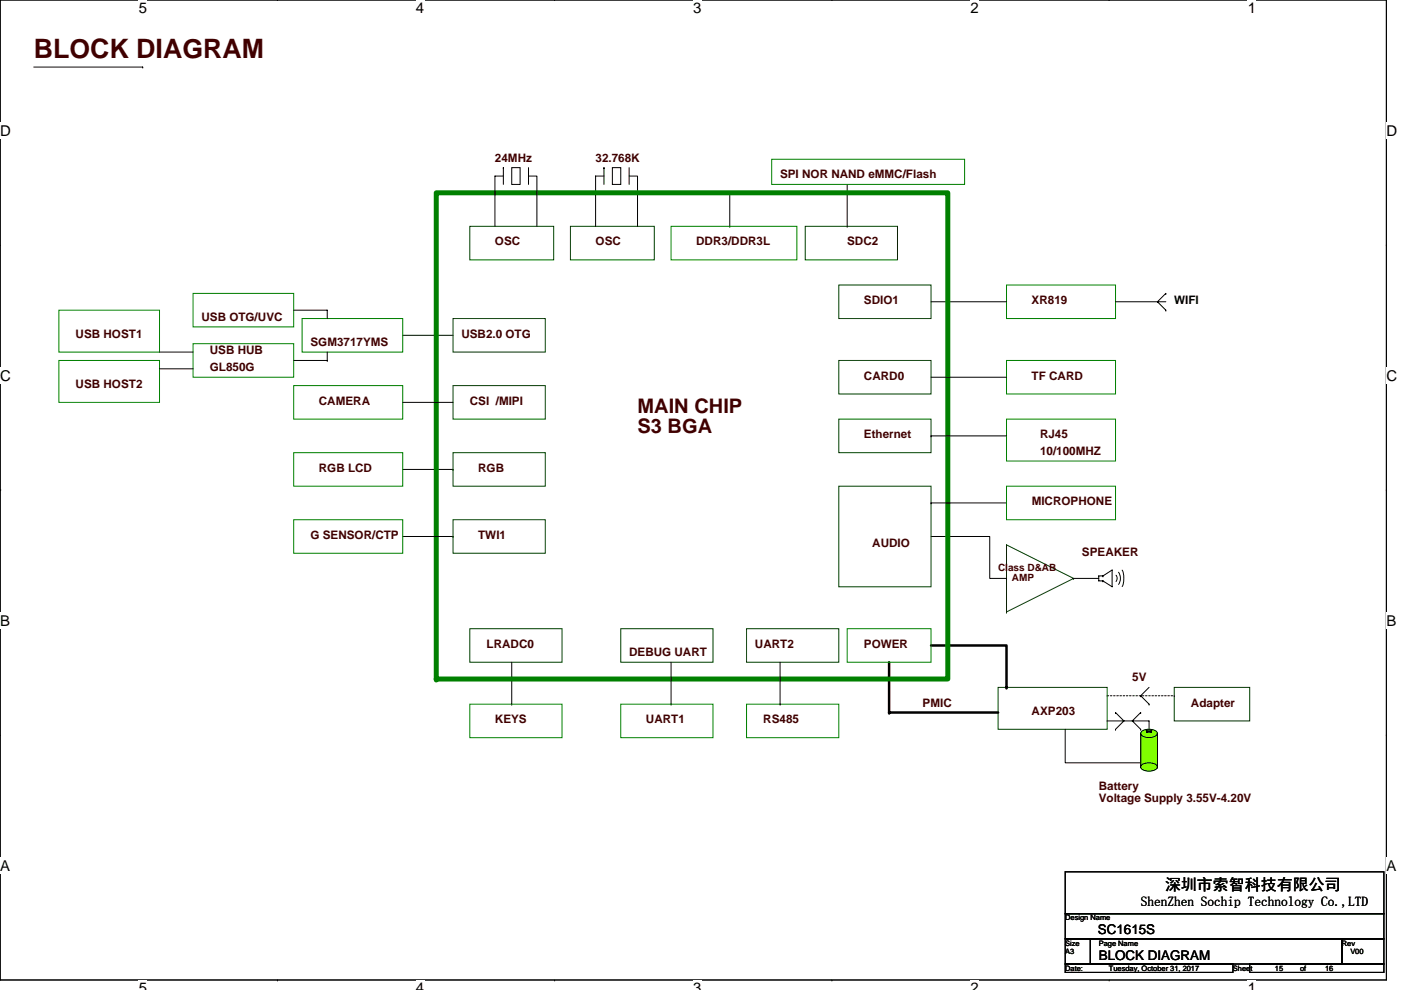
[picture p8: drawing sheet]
<svg xmlns="http://www.w3.org/2000/svg" width="297mm" height="210mm" viewBox="0 0 297 210" stroke-linecap="round" stroke-linejoin="round" font-family="sans-serif">
<path d="M0 0h293.9v207.9h-293.9z" fill="none" stroke="#000" stroke-width=".21"/>
<g fill="#fff">
<path d="M29.4 0h1.8v3.5h-1.8z"/>
<path d="M29.4 207.9h1.8v2h-1.8z"/>
</g>
<path d="M58.8 0h.1M58.8 207.9h.1" fill="none" stroke="#000" stroke-width=".21"/>
<g fill="#fff">
<path d="M88.2 0h1.8v3.5h-1.8z"/>
<path d="M88.2 207.9h1.8v2h-1.8z"/>
</g>
<path d="M117.6 0h.1M117.6 207.9h.1" fill="none" stroke="#000" stroke-width=".21"/>
<g fill="#fff">
<path d="M147 0h1.7v3.5h-1.7z"/>
<path d="M147 207.9h1.7v2h-1.7z"/>
</g>
<path d="M176.4 0h.1M176.4 207.9h.1" fill="none" stroke="#000" stroke-width=".21"/>
<g fill="#fff">
<path d="M205.8 0h1.7v3.5h-1.7z"/>
<path d="M205.8 207.9h1.7v2h-1.7z"/>
</g>
<path d="M235.2 0h.1M235.2 207.9h.1" fill="none" stroke="#000" stroke-width=".21"/>
<g fill="#fff">
<path d="M264.5 0h1.8v3.5h-1.8z"/>
<path d="M264.5 207.9h1.8v2h-1.8z"/>
<path d="M0 26h2.3v3.5h-2.3z"/>
<path d="M293.9 26h2.3v3.5h-2.3z"/>
<path d="M0 77.9h2.3v3.5h-2.3z"/>
<path d="M293.9 77.9h2.3v3.5h-2.3z"/>
</g>
<path d="M0 52h.1M293.9 52h.1" fill="none" stroke="#000" stroke-width=".21"/>
<g fill="#fff">
<path d="M0 129.9h2.1v3.5h-2.1z"/>
<path d="M293.9 129.9h2.1v3.5h-2.1z"/>
</g>
<path d="M0 103.9h.1M293.9 103.9h.1" fill="none" stroke="#000" stroke-width=".21"/>
<g fill="#fff">
<path d="M0 181.9h2.2v3.5h-2.2z"/>
<path d="M293.9 181.9h2.2v3.5h-2.2z"/>
</g>
<g fill="none" stroke="#000" stroke-width=".21">
<path d="M7.2 14.2h23.1M30.3 14.2h.1M106.7 35.6h.1M106.7 37.3h-1.8v10.7M106.7 35.6v3.5M108.5 35.6h1.8v3.5h-1.8zM112.1 35.6v3.5M112.1 37.3h1.7v10.7M128.1 35.6h.1M128.1 35.6v3.5M128.1 37.3h-1.8v10.7M129.8 35.6h1.8v3.5h-1.8z"/>
<path d="M133.4 35.6v3.5M133.4 37.3h1.8v10.7M179.6 39.1v8.9M154.7 48h.1M154.7 40.9v7.1M179.6 48h.1M33.8 78.2h7.1M33.8 74.7h7.1M62.3 65.8h7.1v1.8M62.3 76.5h7.1M69.4 76.5h.1M69.4 74.7v1.8"/>
<path d="M85.4 71.1h10.7M197.4 64h16M236.5 64h8.9M245.4 64h1.8M245.4 64l1.8 1.8M247.2 62.2h.1M247.2 65.8h.1M247.2 62.2l-1.8 1.8M85.4 85.3h10.7M85.4 99.6h10.7M96.1 99.6h.1M197.4 80h16"/>
<path d="M197.4 92.5h.1M197.4 92.5h16M85.4 113.8h10.7M96.1 113.8h.1M197.4 113.8h12.4v8.9h3.6M197.4 106.7h.1M197.4 106.7h16M213.4 122.7h.1M227.6 122.7h5.4M233.8 122.2l2-1.3v3.6l-2-1.3M233.8 123.2h.1M233.8 122.2h.1"/>
<path d="M233.8 122.2h-.8v1h.8M236.6 122l.3 .7-.3 .6M237.1 121.4a2.28 2.28 0 0 1 0 2.6M237.9 120.9a4.4 4.4 0 0 1 0 3.5M0 155.9h.1M108.5 149.4h.1M108.5 140.5v8.9M142.3 149.4h.1M142.3 140.5v8.9M165.4 149.4h.1M165.4 140.5v8.9M225.8 154.7v7.1h16"/>
<path d="M234.7 152.9h8.9v1.8M236.5 151.1h.1M236.5 154.7h.1M236.5 151.1l1.8 1.8-1.8 1.8M241.8 147.6h.1M241.8 151.1h.1M241.8 154.7h.1M241.8 155.6v7.1M241.8 147.6l1.8 1.8M241.8 151.1l-1.7 1.8 1.7 1.8M241.9 155.3a2.68 2.68 0 0 1 3.4 0l.1 .3a1.94 1.94 0 0 1-2.4 .8 1 1 0 0 1-1.1-1.1zM243.1 155v.4"/>
<path d="M243.2 154.9h.7l.2 .1-.5 .2-.4-.1zM243.2 155.3l.7-.1 .2 .2-.5 .2-.4-.1zM243.6 149.4h.1M243.6 145.8l-1.8 1.8M244.2 155v.4M245.4 155.6v7.1M293.9 155.9h.1M241.9 162.4a2.68 2.68 0 0 1 3.4 0l.1 .3a1.94 1.94 0 0 1-2.4 .8 1 1 0 0 1-1.1-1.1zM245.4 162.7h.1M225.8 199.1h5.4v5.4h-5.4zM225.8 184.9h67.6v8.9h-67.6zM225.8 193.8h67.6v5.3h-67.6z"/>
<path d="M231.2 199.1h53.3v5.4h-53.3zM284.5 199.1h8.9v5.4h-8.9zM225.8 204.5h35.6v1.7h-35.6zM265 204.5h28.4v1.7h-28.4z"/>
</g>
<g fill="none" stroke="#004000" stroke-width=".21">
<path d="M99.6 48h17.8v7.1h-17.8zM120.9 48h17.8v7.1h-17.8zM170.7 48h19.6v7.1h-19.6zM96.1 67.6h19.5v7.1h-19.5zM177.8 60.5h19.6v7.1h-19.6zM177.8 76.5h19.6v7.1h-19.6zM96.1 96h19.5v7.1h-19.5zM96.1 81.8h19.5v7.1h-19.5zM177.8 88.9h19.6v7.1h-19.6zM96.1 110.2h19.5v7.1h-19.5zM177.8 103.1h19.6v21.4h-19.6zM99.6 133.3h19.6v7.2h-19.6z"/>
<path d="M131.6 133.3h19.6v7.2h-19.6zM158.3 133.3h19.5v7.2h-19.5zM213.4 129.8h.1M227.6 122.7h.1M227.6 122.7l-14.2-7.1v14.2M227.6 122.7l-14.2 7.1M211.6 145.8h23.1v8.9h-23.1zM249 145.8h16v7.1h-16z"/>
</g>
<g fill="none" stroke="#008000" stroke-width=".21">
<path d="M163.6 33.8h40.9v5.3h-40.9zM142.3 48h26.6v7.1h-26.6zM12.5 65.8h21.3v8.9h-21.3zM12.5 76.5h21.3v8.8h-21.3zM40.9 62.2h21.4v7.1h-21.4zM40.9 72.9h21.4v7.1h-21.4zM64 67.6h21.4v7.1h-21.4zM213.4 60.5h23.1v7.1h-23.1zM213.4 76.5h23.1v7.1h-23.1zM62.3 96h23.1v7.1h-23.1zM62.3 81.8h23.1v7.1h-23.1zM213.4 88.9h23.1v8.9h-23.1z"/>
<path d="M62.3 110.2h23.1v7.1h-23.1zM213.4 103.1h23.1v7.1h-23.1zM179.6 133.3h17.8v7.2h-17.8zM99.6 149.4h19.6v7.1h-19.6zM131.6 149.4h19.6v7.1h-19.6zM158.3 149.4h19.5v7.1h-19.5z"/>
</g>
<path d="M234.7 147.6h14.3M249 147.6h.1" fill="none" stroke="#000" stroke-width=".21" stroke-dasharray=".3 .3"/>
<path d="M197.4 136.9h16v8.9M188.5 140.5v10.6M188.5 151.1h.1M188.5 151.1h23.1M213.4 145.8h.1" fill="none" stroke="#000" stroke-width=".53"/>
<g fill="#80ff00" stroke="#80ff00" stroke-width=".21">
<path d="M241.9 155.3a2.68 2.68 0 0 1 3.4 0l.1 .3a1.94 1.94 0 0 1-2.4 .8 1 1 0 0 1-1.1-1.1z" fill-rule="evenodd"/>
<path d="M241.9 162.4a2.68 2.68 0 0 1 3.4 0l.1 .3a1.94 1.94 0 0 1-2.4 .8 1 1 0 0 1-1.1-1.1z" fill-rule="evenodd"/>
<path d="M241.8 155.6v7.1h3.6v-7.1z" fill-rule="evenodd"/>
</g>
<path d="M92.5 40.9h108.5v103.1h-108.5zM92.5 144h.1" fill="none" stroke="#008000" stroke-width="1.1"/>
<text font-size="5.7" fill="#400000" x="7.2" y="12.3">BLOCK DIAGRAM</text>
<g font-size="4.3" fill="#400000">
<text x="135.2" y="87.5">MAIN CHIP</text>
<text x="135.2" y="91.9">S3 BGA</text>
</g>
<text font-size="3.4" x="247" y="188.7">深圳市索智科技有限公司</text>
<g font-size="3.2">
<text x="29.4" y="2.8">5</text>
<text x="88.2" y="2.8">4</text>
<text x="147" y="2.8">3</text>
<text x="205.8" y="2.8">2</text>
<text x="264.5" y="2.8">1</text>
<text x="0" y="28.8">D</text>
<text x="293.9" y="28.8">D</text>
<text x="0" y="80.8">C</text>
<text x="293.9" y="80.8">C</text>
<text x="0" y="132.7">B</text>
<text x="293.9" y="132.7">B</text>
<text x="0" y="184.7">A</text>
<text x="293.9" y="184.7">A</text>
<text x="29.4" y="210.7">5</text>
<text x="88.2" y="210.7">4</text>
<text x="147" y="210.7">3</text>
<text x="205.8" y="210.7">2</text>
<text x="264.5" y="210.7">1</text>
</g>
<g font-size="2.8">
<text x="241.8" y="192.2">ShenZhen Sochip Technology Co. ,,, LTD</text>
<text x="241.8" y="192.2">ShenZhen Sochip Technology Co.</text>
<text x="285.8" y="192.2">LTD</text>
<text x="232.8" y="198.1">SC1615S</text>
<text x="233" y="203.6">BLOCK DIAGRAM</text>
</g>
<g font-size="2.5" fill="#400000">
<text x="104.9" y="34.3">24MHz</text>
<text x="126.3" y="34.3">32.768K</text>
<text x="165.4" y="37.8">SPI NOR NAND eMMC/Flash</text>
<text x="104.9" y="52.1">OSC</text>
<text x="126.3" y="52.1">OSC</text>
<text x="147.6" y="52.1">DDR3/DDR3L</text>
<text x="179.6" y="52.1">SDC2</text>
<text x="183.2" y="64.5">SDIO1</text>
<text x="218.7" y="64.5">XR819</text>
<text x="16" y="71.6">USB HOST1</text>
<text x="42.7" y="68.1">USB OTG/UVC</text>
<text x="97.8" y="71.6">USB2.0 OTG</text>
<text x="44.5" y="75.2">USB HUB</text>
<text x="65.8" y="73.4">SGM3717YMS</text>
<text x="16" y="82.3">USB HOST2</text>
<text x="44.5" y="78.7">GL850G</text>
<text x="183.2" y="80.5">CARD0</text>
<text x="218.7" y="80.5">TF CARD</text>
<text x="67.6" y="85.9">CAMERA</text>
<text x="99.6" y="85.9">CSI /MIPI</text>
<text x="183.2" y="93">Ethernet</text>
<text x="220.5" y="93">RJ45</text>
<text x="67.6" y="100.1">RGB LCD</text>
<text x="101.4" y="100.1">RGB</text>
<text x="220.5" y="96.5">10/100MHZ</text>
<text x="218.7" y="107.2">MICROPHONE</text>
<text x="65.8" y="114.3">G SENSOR/CTP</text>
<text x="101.4" y="114.3">TWI1</text>
<text x="185" y="116.1">AUDIO</text>
<text x="229.4" y="117.9">SPEAKER</text>
<text x="103.2" y="137.4">LRADC0</text>
<text x="160.1" y="137.4">UART2</text>
<text x="183.2" y="137.4">POWER</text>
<text x="133.4" y="139.2">DEBUG UART</text>
<text x="195.6" y="149.9">PMIC</text>
<text x="240.1" y="144.5">5V</text>
<text x="252.5" y="149.9">Adapter</text>
<text x="104.9" y="153.4">KEYS</text>
<text x="136.9" y="153.4">UART1</text>
<text x="161.8" y="153.4">RS485</text>
<text x="218.7" y="151.6">AXP203</text>
<text x="233" y="167.6">Battery</text>
<text x="233" y="170.2">Voltage Supply 3.55V-4.20V</text>
</g>
<text font-size="2.5" x="249" y="64.5">WIFI</text>
<g font-size="2.1" fill="#400000">
<text x="211.6" y="121.1">Class D&amp;AB</text>
<text x="214.6" y="123.3">AMP</text>
</g>
<g font-size="1.6">
<text x="225.8" y="195.2">Design Name</text>
<text x="225.8" y="200.6">Size</text>
<text x="225.8" y="202.3">A3</text>
<text x="233" y="200.6">Page Name</text>
<text x="284.5" y="200.6">Rev</text>
<text x="286.3" y="202.3">V00</text>
<text x="225.8" y="205.9">Date:</text>
<text x="235.1" y="205.9">Tuesday, October 31, 2017</text>
<text x="261.4" y="205.9">Sheet</text>
<text x="270.3" y="205.9">15</text>
<text x="275.6" y="205.9">of</text>
<text x="281" y="205.9">16</text>
</g>
</svg>
